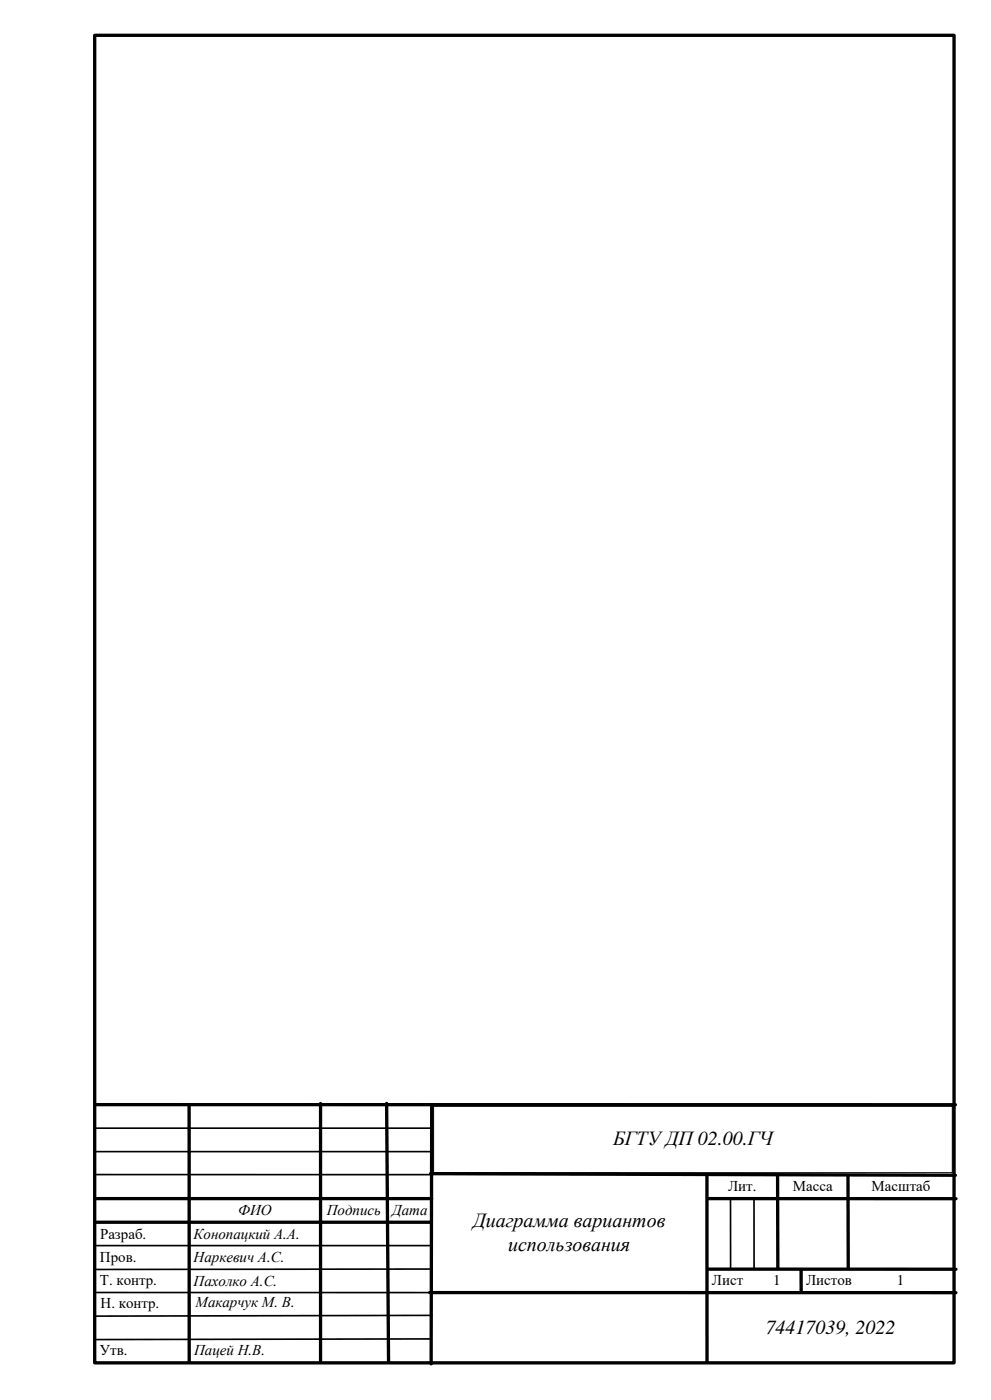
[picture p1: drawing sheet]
<svg xmlns="http://www.w3.org/2000/svg" width="210mm" height="297mm" viewBox="0 0 210 297" stroke-linecap="round" stroke-linejoin="round" font-family="sans-serif">
<path d="M20.1 7.5h182.4v282h-182.4z" fill="none" stroke="#000" stroke-width=".71"/>
<g fill="none" stroke="#000" stroke-width=".7">
<path d="M20.2 234.7h182.6M40.1 234.8l.1 54.6M68 234.4v54.8M82.1 234.4l.4 54.9M91.6 234.7l-.1 55M20.2 254.6h71.4M20.4 259.6h71M91.4 249.3l111.4 .3M150 249.9l.1 39.4M150.3 254.6h52.6M165 249.8l.1 19.7M180 249.9v19.6"/>
<path d="M91.2 274.6h111.7M150.2 269.6h52.7M170 269.7v4.8"/>
</g>
<path d="M20.2 239.6h71.6M20.2 244.6h71.4M20.2 249.5h71.6M155.1 254.9v14.6M160 254.9l.1 14.6M20.2 264.6h71.4M20.2 274.6h71.2M91.2 269.6l-71.1 .1M91.6 279.4l-71.4 .2M91.2 284.4l-71 .2" fill="none" stroke="#000" stroke-width=".35"/>
<path d="M92 235h110.1v14.1h-110.1z" fill="none" stroke="#000" stroke-width=".21"/>
<g font-size="4.2">
<text x="130.1" y="243.3">БГТУДП02.00.ГЧ</text>
<text x="100.4" y="260.7">Диаграмма вариантов</text>
<text x="107.9" y="265.8">использования</text>
<text x="162.5" y="283.3">74417039, 2022</text>
</g>
<g font-size="3.2">
<text x="154.5" y="253">Лит.</text>
<text x="168.3" y="253">Масса</text>
<text x="185" y="253.1">Масштаб</text>
<text x="21.2" y="263.2">Разраб.</text>
<text x="41.1" y="263.2">Конопацкий А.А.</text>
<text x="50.5" y="258.1">ФИО</text>
<text x="69.4" y="258.1">Подпись</text>
<text x="83.3" y="258.1">Дата</text>
<text x="21.2" y="268.1">Пров.</text>
<text x="41.1" y="268.1">Наркевич А.С.</text>
<text x="21.2" y="273">Т. контр.</text>
<text x="41.1" y="273.1">Пахолко А.С.</text>
<text x="151.1" y="273.1">Лист</text>
<text x="164.1" y="273.1">1</text>
<text x="171.1" y="273.1">Листов</text>
<text x="190.4" y="273.1">1</text>
<text x="21.4" y="278">Н. контр.</text>
<text x="41.5" y="277.7">Макарчук М. В.</text>
<text x="21.2" y="287.9">Утв.</text>
<text x="41.2" y="287.9">Пацей Н.В.</text>
</g>
</svg>
